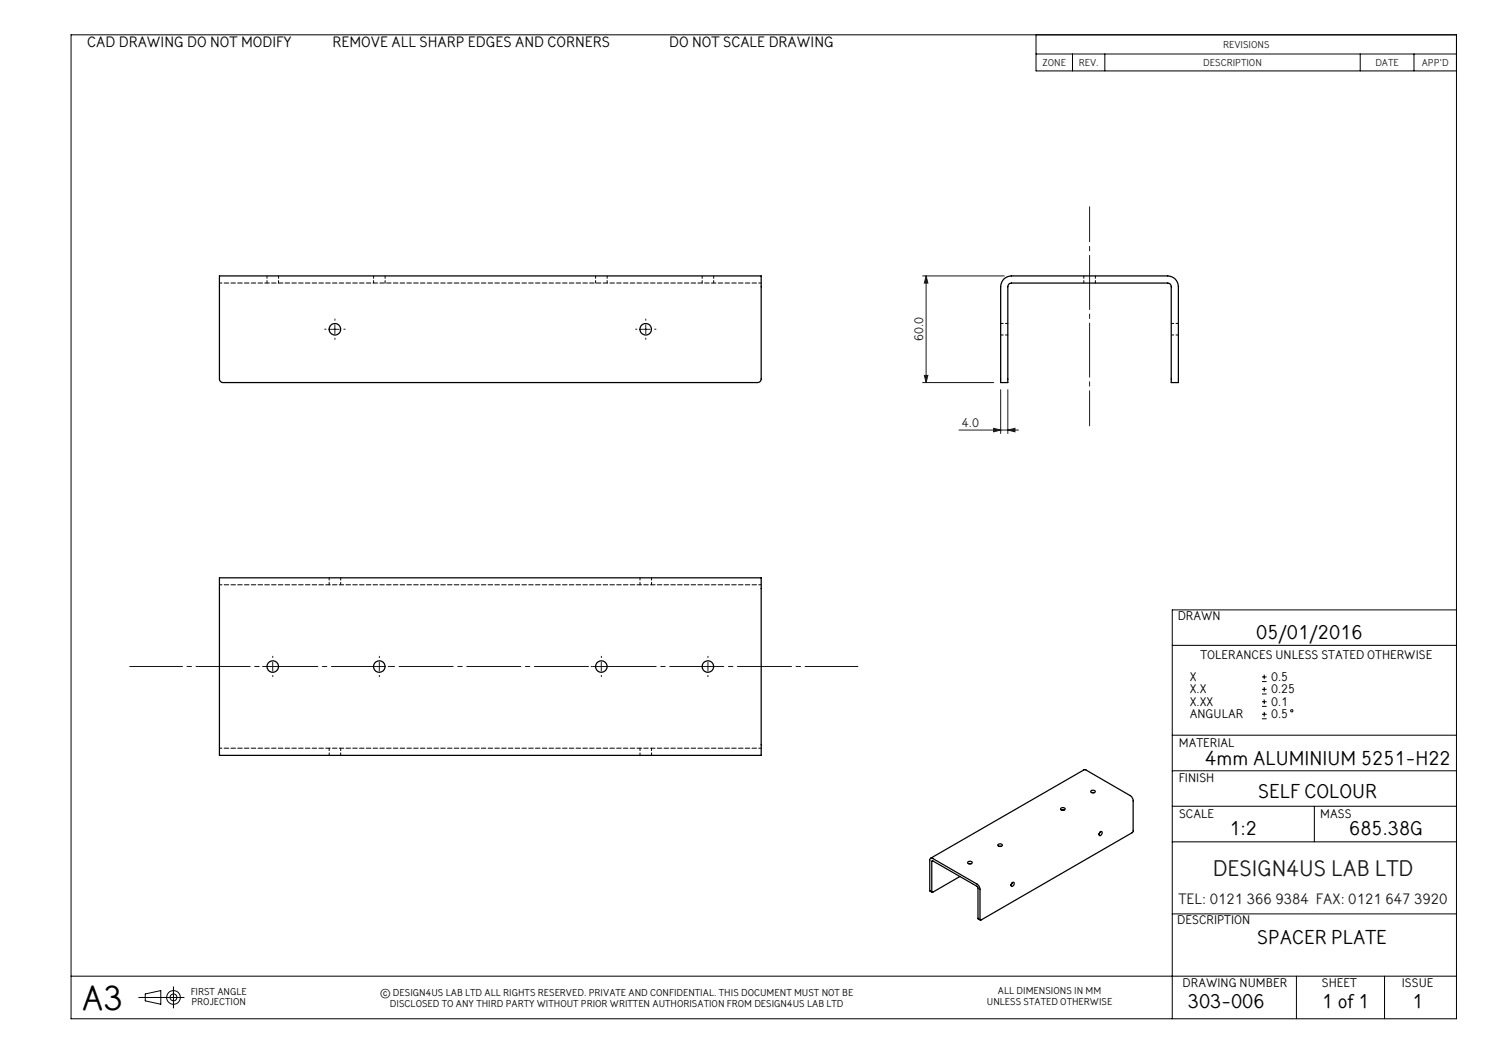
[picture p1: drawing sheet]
<svg xmlns="http://www.w3.org/2000/svg" width="420mm" height="297mm" viewBox="0 0 420 297" stroke-linecap="round" stroke-linejoin="round" font-family="sans-serif">
<g fill="none" stroke="#000" stroke-width=".28">
<path d="M20 9.8h390v277h-390zM291.6 9.8v10.2h118.4M291.6 15.2h118.4M301.9 15.2v4.8M311 15.2v4.8M382.9 15.2v4.8M398 15.2v4.8M410 171.7h-80v115.1M330 181.7h80M355.2 191.9h1.4M355.2 190.6h1.4M355.2 195.4h1.4"/>
<path d="M355.2 194.1h1.4M355.2 198.9h1.4M355.2 197.6h1.4M355.9 189.9v1.3M355.9 193.4v1.3M355.9 196.9v1.3M330 217h80M330 207h80M355.2 202.3h1.4M355.2 201.1h1.4M355.9 200.4v1.3M330 237h80"/>
<path d="M330 227h80M370 227v10M330 257.3h80M20 274.8h390M40.9 279.8l4.4-.9v3.8l-4.4-.9zM48.8 277.8v6M364.9 274.8v12M389.7 274.8v12M39.1 280.8h12.7"/>
<circle cx="363.6" cy="200.1" r=".32"/>
<circle cx="48.8" cy="280.8" r="1.92"/>
<circle cx="48.8" cy="280.8" r=".95"/>
</g>
<g fill="none" stroke="#191924" stroke-width=".28">
<path d="M259.7 77.7h23M260.7 77.7l.5 2h-1zM260.7 77.7v30M93 92.7h2.5M94.3 91.4v2.5M180.5 92.7h2.5M181.8 91.4v2.5M259.7 107.7h20M260.2 105.7h1l-.5 2zM281.7 109.7v12.4M283.7 109.7v12.4M269.9 121.1h16.8"/>
<path d="M279.7 120.6l2 .5-2 .5zM283.7 121.1l2-.5v1zM75.5 187.6h2.5M76.8 186.4v2.5M105.5 187.6h2.5M106.8 186.4v2.5M168 187.6h2.5M169.3 186.4v2.5M198 187.6h2.5M199.3 186.4v2.5"/>
</g>
<g fill="none" stroke="#191924" stroke-width=".28" stroke-dasharray="15.2 1.3 1.3 1.3">
<path d="M91.8 92.7h-.4M94.3 90.2v-.4M94.3 95.2v.4M96.8 92.7h.4M179.3 92.7h-.4M181.8 90.2v-.4M181.8 95.2v.4M184.3 92.7h.4M74.3 187.6h-.4M76.8 185.1v-.3M76.8 190.1v.4M79.3 187.6h.4"/>
<path d="M104.3 187.6h-.4M106.8 185.1v-.3M106.8 190.1v.4M109.3 187.6h.4M166.8 187.6h-.4M169.3 185.1v-.3M169.3 190.1v.4M171.8 187.6h.4M196.8 187.6h-.4M199.3 185.1v-.3M199.3 190.1v.4M201.8 187.6h.4"/>
</g>
<path d="M306.7 58.2v61.7" fill="none" stroke="#191924" stroke-width=".28" stroke-dasharray="15.2 1.3 1.3 1.3" stroke-dashoffset="5.3"/>
<path d="M36.5 187.6h205" fill="none" stroke="#191924" stroke-width=".28" stroke-dasharray="15.2 1.3 1.3 1.3" stroke-dashoffset=".4"/>
<g fill="#191924">
<path d="M260.7 77.7l.5 2h-1zM260.2 105.7h1l-.5 2z"/>
<path d="M279.7 120.6l2 .5-2 .5zM283.7 121.1l2-.5v1z"/>
</g>
<g fill="none" stroke="#000" stroke-width=".35">
<path d="M61.8 77.7h152.5v29a1.02 1.02 0 0 1-1 1h-150.5a.96 .96 0 0 1-1-1zM282.6 78.6l1-.7 1.1-.2h44a3 3 0 0 1 3 3v27h-2v-27a.97 .97 0 0 0-1-1h-44a.97 .97 0 0 0-1 1v27h-2v-27a3.3 3.3 0 0 1 .9-2.1zM61.8 162.7h152.5v50h-152.5zM281 237.7a.67 .67 0 0 1 .6-.2 .67 .67 0 0 1 .5 .6 .64 .64 0 0 1-.7 .2 .64 .64 0 0 1-.4-.6zM281.2 238.3h.6M298.6 227.5a.68 .68 0 0 1 1.2 .4 .62 .62 0 0 1-.7 .2 .62 .62 0 0 1-.5-.6zM298.9 228.1h.6M307.1 222.6a.58 .58 0 0 1 .7-.2 .58 .58 0 0 1 .4 .7 .69 .69 0 0 1-1.1-.4zM307.4 223.2h.6M309.7 234.2l-.3 .6M309.7 234.2l.3-.1a.6 .6 0 0 1 .1 .7 .6 .6 0 0 1-.7 .3zM262 241.6l43.2-24.9 .5 .1 12.6 7.3 .6 .9 .1 9.1-.2 .3-42.7 24.6-.2-.1v-8.6l-.4-1-12.9-7.6a.51 .51 0 0 0-.6-.1 .51 .51 0 0 0-.3 .6v8.6l.7 .4"/>
<path d="M270.2 246.8l-7.8 4.4-.1-8.8 12.9 7.3 .1 8.9 .6 .4M272.5 242.6a.58 .58 0 0 1 .7-.2 .58 .58 0 0 1 .3 .7 .6 .6 0 0 1-.6 .1 .6 .6 0 0 1-.4-.6zM272.7 243.2h.7M284.9 248.5l.2-.1a.47 .47 0 0 1 .5 .4 .47 .47 0 0 1-.3 .5l-.4 .3a.55 .55 0 0 1-.4-.6 .55 .55 0 0 1 .4-.5zM284.9 248.5l-.3 .6"/>
<circle cx="94.3" cy="92.7" r="1.63"/>
<circle cx="181.8" cy="92.7" r="1.64"/>
<circle cx="76.8" cy="187.6" r="1.62"/>
<circle cx="106.8" cy="187.6" r="1.63"/>
<circle cx="169.3" cy="187.6" r="1.62"/>
<circle cx="199.3" cy="187.6" r="1.62"/>
</g>
<g fill="none" stroke="#000" stroke-width=".28" stroke-dasharray="1.3 .6" stroke-dashoffset=".6">
<path d="M75.2 77.7v2M78.4 79.7v-2M105.2 77.7v2M108.4 79.7v-2M167.7 77.7v2M170.9 79.7v-2M197.7 77.7v2M200.9 79.7v-2M214.3 79.7h-152.5M305.1 77.7v2M308.3 79.7v-2M281.7 94.3h2"/>
<path d="M283.7 91.1h-2M329.7 94.3h2M331.7 91.1h-2M92.7 162.6v2M95.9 164.6v-2M180.2 162.6v2M183.4 164.6v-2M214.3 164.6h-152.5M61.8 210.6h152.5M92.7 210.6v2M95.9 212.6v-2M180.2 210.6v2"/>
<path d="M183.4 212.6v-2"/>
</g>
<text font-size="9.9" x="23" y="284.3">A3</text>
<text font-size="6.3" fill="#191924" x="341.4" y="246.5">DESIGN4US LAB LTD</text>
<g font-size="5.6">
<text x="353.6" y="179.8">05/01/2016</text>
<text x="339.3" y="215.2">4mm ALUMINIUM 5251-H22</text>
<text x="354.2" y="224.7">SELF COLOUR</text>
<text x="346.1" y="235">1:2</text>
<text x="379.8" y="235">685.38G</text>
<text x="353.9" y="265.8">SPACER PLATE</text>
<text x="334.4" y="283.8">303-006</text>
<text x="372.1" y="283.8">1 of 1</text>
<text x="397.5" y="283.8">1</text>
</g>
<g font-size="4.2">
<text x="24.5" y="13.2">CAD DRAWING DO NOT MODIFY</text>
<text x="93.6" y="13.2">REMOVE ALL SHARP EDGES AND CORNERS</text>
<text x="188.4" y="13.2">DO NOT SCALE DRAWING</text>
</g>
<text font-size="4.2" fill="#191924" x="331.7" y="254.5">TEL: 0121 366 9384 FAX: 0121 647 3920</text>
<g font-size="3.5" fill="#191924">
<text x="259.8" y="96.1" transform="rotate(-90 259.8 96.1)">60.0</text>
<text x="270.8" y="120.2">4.0</text>
</g>
<g font-size="3.5">
<text x="331.5" y="174.6">DRAWN</text>
<text x="337.9" y="185.6">TOLERANCES UNLESS STATED OTHERWISE</text>
<text x="334.9" y="191.7">X</text>
<text x="357.8" y="191.7">0.5</text>
<text x="334.9" y="195.2">X.X</text>
<text x="357.8" y="195.2">0.25</text>
<text x="334.9" y="198.7">X.XX</text>
<text x="334.9" y="202.2">ANGULAR</text>
<text x="357.8" y="198.7">0.1</text>
<text x="357.8" y="202.2">0.5</text>
<text x="331.9" y="210.2">MATERIAL</text>
<text x="331.9" y="220.2">FINISH</text>
<text x="331.9" y="230.2">SCALE</text>
<text x="371.7" y="230.2">MASS</text>
<text x="331.4" y="260.2">DESCRIPTION</text>
<text x="332.9" y="277.9">DRAWING NUMBER</text>
<text x="372.1" y="277.9">SHEET</text>
<text x="394.6" y="277.9">ISSUE</text>
</g>
<g font-size="2.8" fill="#191924">
<text x="344.3" y="13.6">REVISIONS</text>
<text x="293.5" y="18.7">ZONE</text>
<text x="303.7" y="18.7">REV.</text>
<text x="338.7" y="18.7">DESCRIPTION</text>
<text x="387.2" y="18.7">DATE</text>
<text x="400.2" y="18.6">APP'D</text>
</g>
<g font-size="2.8">
<text x="53.7" y="280.1">FIRST ANGLE</text>
<text x="107" y="280.4">© DESIGN4US LAB LTD ALL RIGHTS RESERVED. PRIVATE AND CONFIDENTIAL. THIS DOCUMENT MUST NOT BE</text>
<text x="280.9" y="279.8">ALL DIMENSIONS IN MM</text>
<text x="53.9" y="283.1">PROJECTION</text>
<text x="109.8" y="283.4">DISCLOSED TO ANY THIRD PARTY WITHOUT PRIOR WRITTEN AUTHORISATION FROM DESIGN4US LAB LTD</text>
<text x="277.8" y="282.8">UNLESS STATED OTHERWISE</text>
</g>
</svg>
